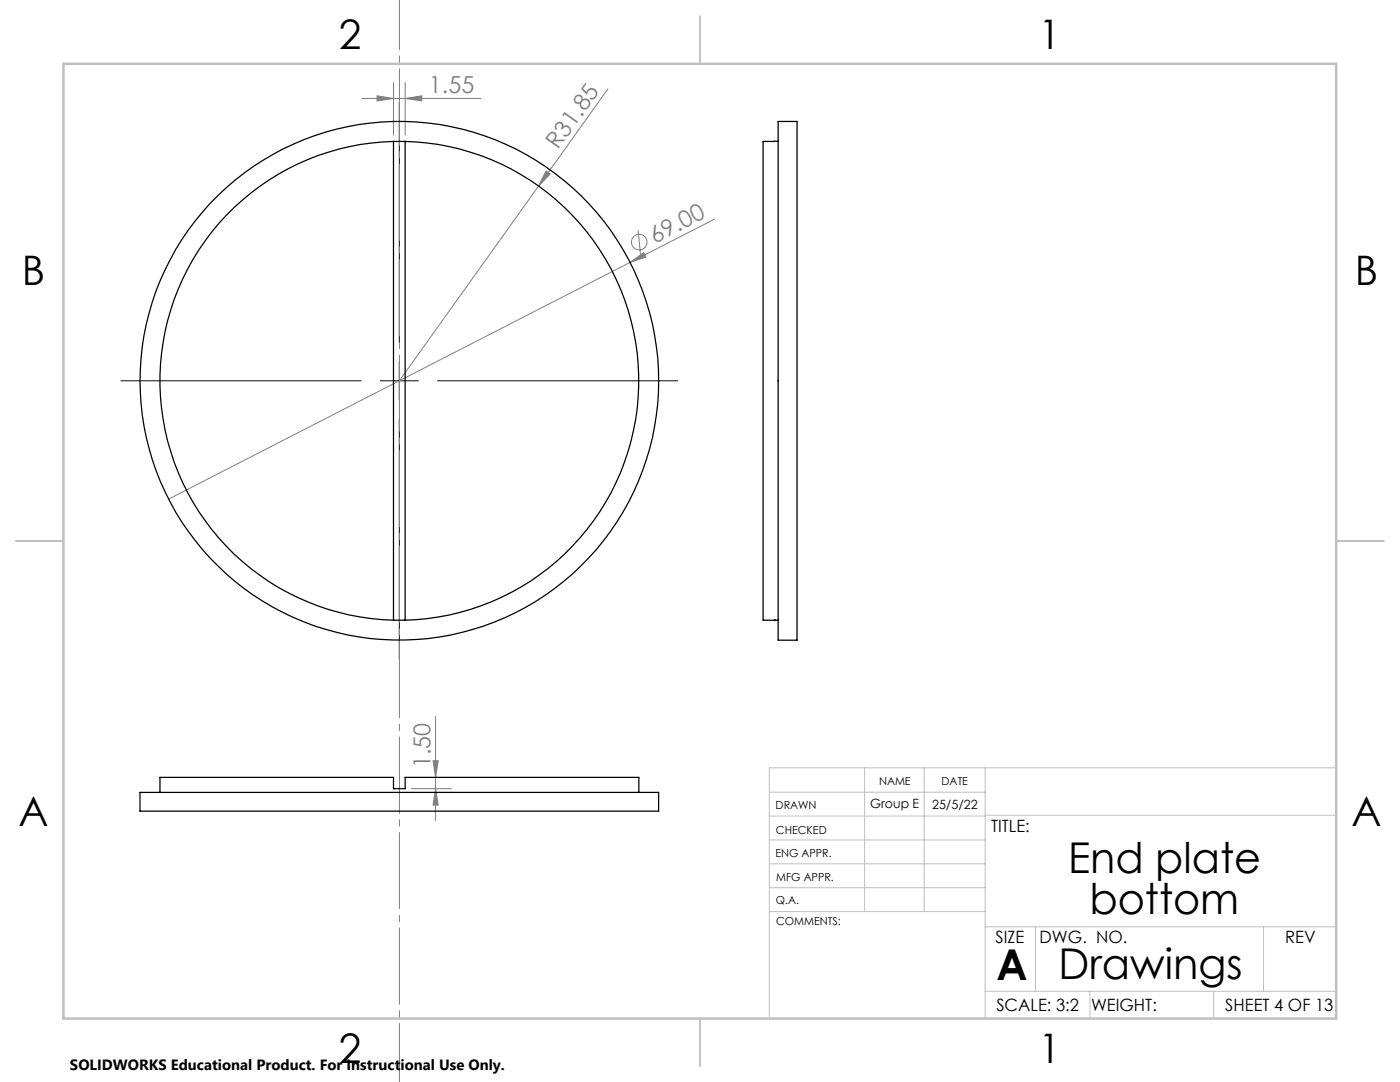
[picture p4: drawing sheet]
<svg xmlns="http://www.w3.org/2000/svg" width="279mm" height="216mm" viewBox="0 0 279 216" stroke-linecap="round" stroke-linejoin="round" font-family="sans-serif">
<g fill="none" stroke="#808080" stroke-width=".2">
<path d="M72.2 19.6h23.7M75.2 19.1l3.3 .5-3.3 .5zM78.5 16.5v10.5M80.9 19.6l3.3-.5v1zM80.9 16.5v10.5M121.3 17.7l-41.6 58.3M109 34.1l.8 .6-2.3 2.4zM125.8 52.4l2.6-2 .5 .9zM125.8 52.4l-92.1 47.2M127.4 45.9l.4 4.8M142.6 43.7l-16.8 8.7M82.1 157.4h8"/>
<path d="M86.4 151.8h1.1l-.6 3.3zM86.9 157.4l.6 3.3h-1.1zM86.9 142.9v20.8"/>
<circle cx="127.6" cy="48.3" r="1.55"/>
</g>
<path d="M79.7 20.4v48M24.1 76h48M75.9 76h7.6M79.7 72.2v7.6M87.3 76h48M79.7 83.6v48" fill="none" stroke="#000" stroke-width=".2"/>
<g fill="none" stroke="#c0c0c0" stroke-width=".2">
<path d="M153.5 158.1h43.1M172.5 153.2v28.7M184.4 153.2v28.7M196.6 153.2v50M266.7 153.2h-113.2v50M153.5 167.6h43.1M153.5 162.8h43.1M153.5 172.4h43.1M153.5 177.1h43.1M196.6 162.7h70.1M153.6 181.9h43M196.6 197.8h70.1"/>
<path d="M196.6 184.9h70.1M206.7 184.9v12.9M217.5 197.8v5.4M242.2 197.8v5.4M252.2 184.9v12.9"/>
</g>
<path d="M139.7 3.2v9.5M3.1 107.9h9.6M266.7 107.9h9.5M139.7 203.2v9.6" fill="none" stroke="#c0c0c0" stroke-width=".25"/>
<path d="M12.7 12.7h254v190.5h-254z" fill="none" stroke="#c0c0c0" stroke-width=".5"/>
<path d="M79.7 0v216" fill="none" stroke="#808080" stroke-width=".2" stroke-dasharray="15.2 1.3 1.3 1.3" stroke-dashoffset=".7"/>
<g fill="#808080">
<path d="M125.8 52.4l2.6-2 .5 .9z"/>
<path d="M109 34.1l.8 .6-2.3 2.4z"/>
<path d="M80.9 19.6l3.3-.5v1zM75.2 19.1l3.3 .5-3.3 .5z"/>
<path d="M86.9 157.4l.6 3.3h-1.1zM86.4 151.8h1.1l-.6 3.3z"/>
</g>
<g fill="none" stroke="#000" stroke-width=".25">
<path d="M78.5 28.2a47.8 47.8 0 0 0-46.6 47.8 47.8 47.8 0 0 0 46.6 47.8M78.5 28.2h2.4M78.5 28.2v95.6M80.9 28.2a47.8 47.8 0 0 1 46.6 47.8 47.8 47.8 0 0 1-46.6 47.8M80.9 28.2v95.6M155.3 24.2h3.8v103.5h-3.8zM155.3 28.2h-3v95.6h3M78.5 123.8h2.4M154.6 123.8h.1M27.9 158.1h103.5v3.8h-103.5zM31.9 158.1v-3h46.6v2.3h2.4v-2.3h46.6v3"/>
<circle cx="79.7" cy="76" r="51.7"/>
</g>
<g font-size="8.5">
<text x="213.1" y="174.2">End plate</text>
<text x="217.4" y="182.3">bottom</text>
<text x="198.9" y="195.5">A</text>
<text x="211.2" y="195.4">Drawings</text>
</g>
<g font-size="8.1">
<text x="67.6" y="9.7">2</text>
<text x="207.3" y="9.7">1</text>
<text x="4.4" y="57">B</text>
<text x="270.4" y="57">B</text>
<text x="3.7" y="164.9">A</text>
<text x="269.7" y="164.9">A</text>
<text x="67.6" y="212.2">2</text>
<text x="207.3" y="212.2">1</text>
</g>
<g font-size="4.7" fill="#808080">
<text x="85.6" y="18.6">1.55</text>
<text x="111.3" y="30" transform="rotate(-54 111.3 30)">R31.85</text>
<text x="130.7" y="48.6" transform="rotate(-27 130.7 48.6)">69.00</text>
<text x="85.9" y="153.3" transform="rotate(-90 85.9 153.3)">1.50</text>
</g>
<g font-size="3.4">
<text x="197.8" y="166">TITLE:</text>
<text x="198.7" y="188.1">SIZE</text>
<text x="207.5" y="188.1">DWG. NO.</text>
<text x="256.5" y="188.2">REV</text>
<text x="198.8" y="201.7">SCALE: 3:2</text>
<text x="217.7" y="201.8">WEIGHT:</text>
<text x="244.5" y="201.7">SHEET 4 OF 13</text>
</g>
<text font-size="3" x="14" y="213.5">SOLIDWORKS Educational Product. For Instructional Use Only.</text>
<g font-size="2.5">
<text x="173.7" y="161.3">Group E</text>
<text x="186" y="161.4">25/5/22</text>
</g>
<g font-size="2.2">
<text x="154.8" y="161.4">DRAWN</text>
<text x="175.4" y="156.6">NAME</text>
<text x="187.9" y="156.7">DATE</text>
<text x="154.9" y="166.3">CHECKED</text>
<text x="154.8" y="171">ENG APPR.</text>
<text x="154.9" y="175.7">MFG APPR.</text>
<text x="154.9" y="180.4">Q.A.</text>
<text x="154.9" y="184.6">COMMENTS:</text>
</g>
</svg>
